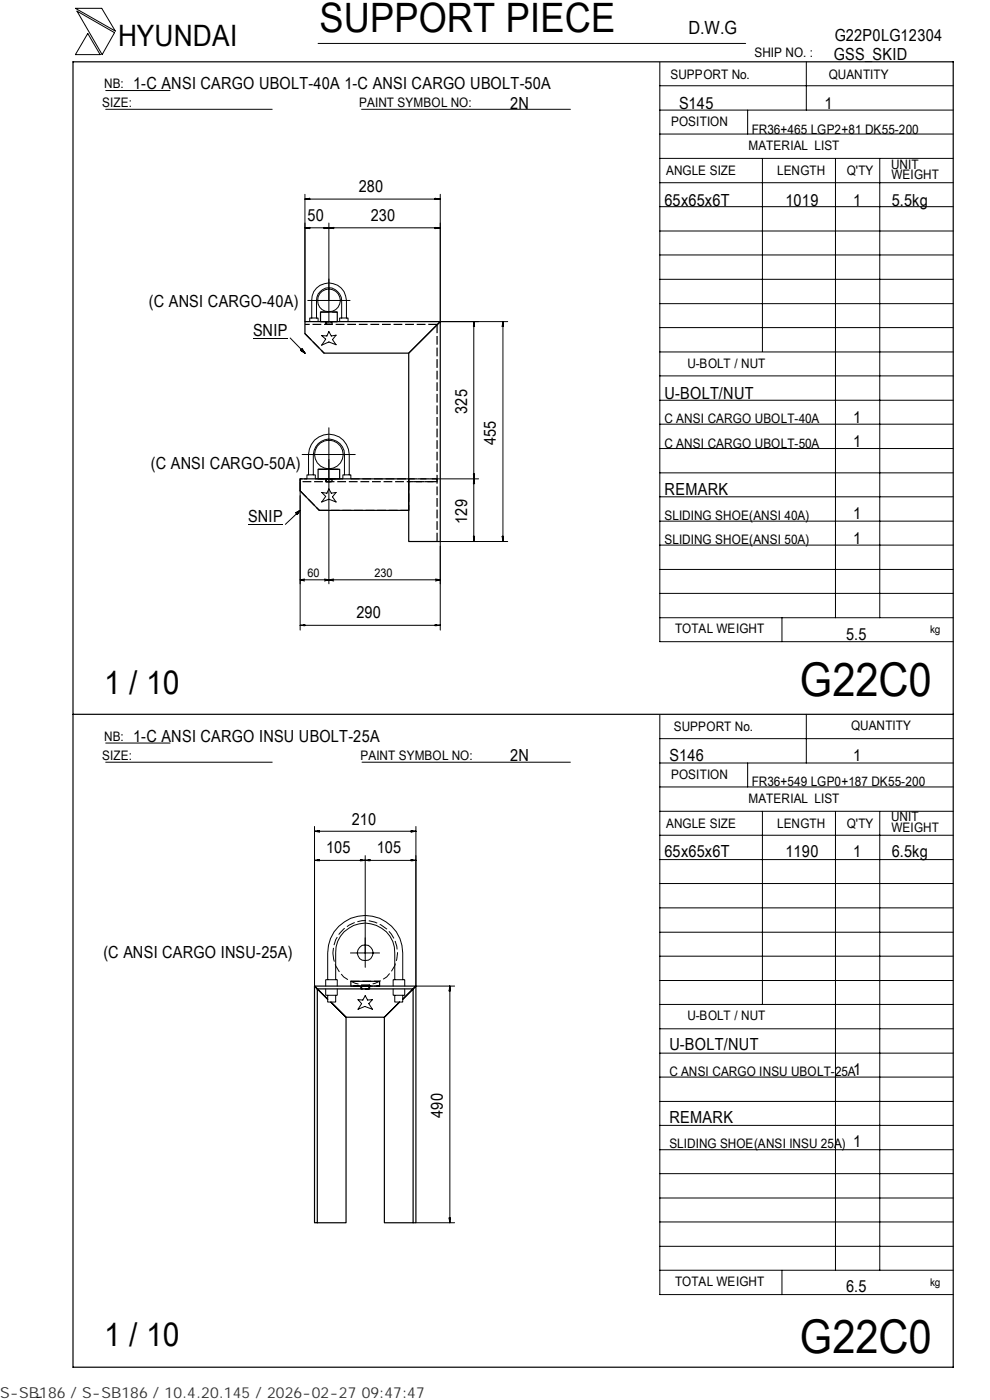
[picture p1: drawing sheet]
<svg xmlns="http://www.w3.org/2000/svg" width="210mm" height="297mm" viewBox="0 0 210 297" stroke-linecap="round" stroke-linejoin="round" font-family="sans-serif">
<g fill="none" stroke="#000" stroke-width=".21">
<path d="M16 1.8h5.6l2.9 4.8zM16.3 2.4l8 4.5-2.6 4.7zM18.6 7.1l2.6 4.5h-5.2zM22.4 19.2h13.7M67.5 9.2h90.6M139.9 18.2h62.3M139.9 13.2v122.9h62.3M171 13.1v10.3M22.4 23.2h35.3M76.7 23.2h44.3M139.9 38.8h62.3M139.9 33.6h62.3"/>
<path d="M139.9 28.4h62.3M139.9 23.4h62.3M158.6 23.4v5M161.7 33.6v41M177.2 33.7v97.4M186.6 33.7v97.4M64.7 48.3l1-.1v.3zM64.7 41.2v27M64.7 42.2l1-.1v.2zM64.7 42.2h28.7M65.4 48.2v.2M65.4 42.2v.1"/>
<path d="M68.7 48.2l1.1 .1-1.1 .2zM69.1 48.2v.2M69.8 47.3v20.8M69.8 48.3l1-.1v.3zM70.4 48.2v.2M92.3 48.2l1.1 .1-1.1 .2zM92.3 42.1l1.1 .1-1.1 .1zM92.6 42.2v.1M92.6 48.2v.2M93.4 41.2v27h14.3M93.4 48.3h-28.7M139.9 59.3h62.3"/>
<path d="M139.9 54.1h62.3M139.9 49h62.3M139.9 43.8h62.3M53.7 71.7h7.3M61.5 71.7l3.2 3.2M64.1 74l.6 .9-1-.6zM65.3 63.7h8.9M65.7 68.2v-.7h1.8v.7M66.1 67.5v-3.8a3.7 3.7 0 0 1 3.7-3.7 3.7 3.7 0 0 1 3.7 3.7v3.8M67.1 67.5v-3.8a2.67 2.67 0 0 1 2.7-2.7 2.67 2.67 0 0 1 2.7 2.7v3.8M68.2 71.2l1.1 .1 .5-1 .5 1 1-.2-.8 .9 .8 1.1-1.5-.6-1.6 .7 .9-1.2zM72 68.2v-.7h1.8v.7"/>
<path d="M100.4 69h.2M100.5 68.2v46.7M100.5 68.2l.2 1h-.3zM106.6 69h.2M106.7 68.2l.1 1h-.3zM106.7 68.2v46.7M139.9 79.7h62.3M139.9 74.7h62.3M139.9 69.5h62.3M139.9 64.4h62.3M64.1 96.4h11.2M69.8 90.8v33.1"/>
<path d="M139.9 95.2h62.3M139.9 90h62.3M139.9 84.9h62.3M52.7 111.3h7.3M62.7 108.8l1-.5-.6 .8zM63.7 101.6v32.1M63.7 108.3l-3.2 2.9M65.1 101.6v-.9h1.8v.9M65.4 100.7v-4.3a4.3 4.3 0 0 1 4.4-4.3 4.3 4.3 0 0 1 4.3 4.3v4.3M66.5 100.7v-4.3a3.3 3.3 0 0 1 3.3-3.3 3.3 3.3 0 0 1 3.3 3.3v4.3M68.2 104.5l1.1 .1 .5-.9 .5 .9 1-.1-.8 .9 .8 1.1-1.5-.6-1.6 .6 .9-1.2zM72.7 101.6v-.9h1.7v.9"/>
<path d="M92.7 101.6h8.8M100.4 113.8h.3l-.2 1.1zM100.4 114.1h.2M100.4 102.3h.2M100.4 100.6h.3l-.2 1zM100.4 100.9h.2M100.5 101.6l.2 1h-.3zM106.5 113.8h.3l-.1 1.1zM106.6 114.1h.2M107.7 114.9h-14.3v18.8M139.9 100.3h62.3M139.9 115.6h62.3"/>
<path d="M139.9 110.6h62.3M139.9 105.4h62.3M63.7 123l.9 .3M63.7 123h29.7M63.7 132.7l1-.1v.1zM63.7 132.7h29.7M64.3 132.6v.1M64.6 122.8l-.9 .2M68.8 122.8l1 .2M69.8 123l-1 .3M69.8 123l1 .3M70.8 122.8l-1 .2"/>
<path d="M92.3 132.6l1.1 .1h-1.1zM92.4 122.8l1 .2M92.6 132.6v.1M93.4 123l-1 .3M139.9 131.1h62.3M139.9 125.9h62.3M139.9 120.8h62.3M165.9 131.1v5M22.4 157.6h13.7M139.9 151.7v122.9h62.3M139.9 156.7h62.3M171 151.5v10.4"/>
<path d="M22.4 161.7h35.3M66.7 175.3v33.9M66.7 176.4l1-.1v.2zM66.7 176.4h21.5M67.4 176.3v.1M76.8 161.7h44.2M87.2 176.3l1 .1-1 .1zM87.5 176.3v.1M88.2 175.3v33.9h8.2M139.9 177.2h62.3M139.9 172.1h62.3M139.9 167h62.3"/>
<path d="M139.9 161.9h62.3M158.6 161.9v5.1M161.7 172.1v41M177.2 172.2v97.3M186.6 172.2v97.3M66.7 182.5l1-.1v.2zM67.4 182.4v.2M76.4 182.4l1.1 .1-1.1 .1zM76.8 182.4v.2M77.5 182.5l1-.1v.2zM77.5 181.5v23.7M78.1 182.4v.2"/>
<path d="M87.2 182.4l1 .1-1 .1zM87.5 182.4v.2M88.2 182.5h-21.5M139.9 182.4h62.3M139.9 197.8h62.3M139.9 192.6h62.3M139.9 187.4h62.3M69.1 209.8v1.3h2.4v-1.3M69.1 209.2v-1.4h2.4v1.4M69.5 207.8v-5.6a8 8 0 0 1 8-8 8 8 0 0 1 7.9 8v5.6M69.5 211.1v1.5h1.7v-1.5M71.2 207.8v-5.6a6.3 6.3 0 0 1 6.3-6.4 6.3 6.3 0 0 1 6.2 6.4v5.6"/>
<path d="M74.3 202.2h6.2M75.9 212.1l1.1 .1 .5-1 .5 1 1-.1-.8 .8 .8 1.2-1.6-.6-1.5 .6 .8-1.2zM83.4 209.8v1.3h2.4v-1.3M83.4 209.2v-1.4h2.4v1.4M83.7 211.1v1.5h1.7v-1.5M95.3 209.9h.2M95.4 209.2l.1 1h-.3zM95.4 209.2v50.2M139.9 218.3h62.3M139.9 213.1h62.3M139.9 208h62.3M139.9 202.9h62.3"/>
<path d="M139.9 238.7h62.3M139.9 233.7h62.3M139.9 228.5h62.3M139.9 223.4h62.3M88.2 259.4h8.2M95.2 258.4h.3l-.1 1zM95.3 258.6h.2M139.9 259.2h62.3M139.9 254.2h62.3M139.9 249h62.3M139.9 243.9h62.3M139.9 269.5h62.3"/>
<path d="M139.9 264.4h62.3M165.9 269.5v5.1M8.8 296.4l-1 .1"/>
<circle cx="69.8" cy="63.8" r="2.43"/>
<circle cx="69.8" cy="96.4" r="3"/>
<circle cx="77.5" cy="202.1" r="1.7"/>
</g>
<g fill="none" stroke="#000" stroke-width=".25">
<path d="M15.5 13.1h186.7v277h-186.7zM64.7 68.2h28.7l-6.7 6.7h-18l-4-4.1zM68 68.2v-2h3.5v2M86.7 74.9l6.7-6.7v46.7h-6.7zM63.7 101.6h23v6.7h-19l-4-4.2zM67.5 101.6v-2h4.5v2M15.5 151.5h186.7M66.7 209.2h21.5l-.6 .6h-20.3zM66.7 209.2l.6 .6v49.6h-.6zM67.3 209.8l2.2 2.2M74.4 209.2v-1h6.1v1M87.6 209.8l-2.2 2.2"/>
<path d="M88.2 209.2v50.2h-.6v-49.6zM67.3 259.4h6.1v-43.6l-3.2-3.2 3.2 3.2h8.1l3.2-3.2-3.2 3.2v43.6h6.1"/>
</g>
<path d="M69.8 68.2h-.6v.6h1.1v-.6h-.5M69.8 101.6h-.6v.6h1.1v-.6h-.5" fill="none" stroke="#000" stroke-width=".25" stroke-dasharray="1.8 .6" stroke-linecap="butt"/>
<g fill="none" stroke="#000" stroke-width=".25" stroke-dasharray="1.9 .6" stroke-linecap="butt">
<path d="M64.7 70.8l4 4.1M68 66.2h3.5M68 68.2h3.5M69.1 68.2h1.3v.6h-1.3v-.6M71.5 68.2h-3.5M92.7 68.8h-28M92.7 68.8v46.1M67.5 99.6h4.5M63.7 104.1l4 4.2M63.7 104.1v-1.9h23M66.9 101.6h5.8M67.5 101.6h4.5"/>
<path d="M67.7 108.3h19M69.1 101.6h1.3v.6h-1.3v-.6M72 101.6h-4.5M74.4 101.6h18.3v.6h-6M86.7 102.2v6.1M86.7 102.2v-.6h6v.6h-6M74.4 208.2h6.1M74.4 209.2h6.1h-6.1M77.8 209.2h.4v.6h-1.5v-.6h1.1M78.2 209.2h.2v.6h-1.9v-.6h1.7"/>
</g>
<path d="M69.2 68.2h1.1M70.3 68.8h-1.1M69.2 101.6h1.1M70.3 102.2h-1.1" fill="none" stroke="#000" stroke-width=".25" stroke-dasharray=".6 .2" stroke-linecap="butt"/>
<path d="M69.1 68.2h1.3M70.4 68.8h-1.3M69.1 101.6h1.3M70.4 102.2h-1.3M76.7 209.2h1.5M78.2 209.8h-1.5" fill="none" stroke="#000" stroke-width=".25" stroke-dasharray=".8 .3" stroke-linecap="butt"/>
<path d="M63.7 102.2v-.6h1.4" fill="none" stroke="#000" stroke-width=".25" stroke-dasharray="1.1 .3" stroke-linecap="butt"/>
<path d="M76.5 209.2h1.9M78.4 209.8h-1.9" fill="none" stroke="#000" stroke-width=".25" stroke-dasharray="1 .3" stroke-linecap="butt"/>
<path d="M63.8 74.1h.9v.8h-.9zM62.7 108.4h1v.7h-1z" fill="#000"/>
<path d="M70.6 202.2a6.8 6.8 0 0 0 9.4 6.3 6.8 6.8 0 0 0 2.4-11.1 6.8 6.8 0 0 0-11.2 2l-.4 1.3-.2 1.5" fill="none" stroke="#000" stroke-width=".21" stroke-dasharray="1.9 .6" stroke-linecap="butt"/>
<g font-size="9.9">
<text x="169.7" y="147.6">G22C0</text>
<text x="169.7" y="286.9">G22C0</text>
</g>
<text font-size="8.6" x="67.7" y="6.9">SUPPORT PIECE</text>
<g font-size="7">
<text x="22.1" y="147.2">1 / 10</text>
<text x="22.1" y="285.6">1 / 10</text>
</g>
<text font-size="6.3" x="25.1" y="9.8">HYUNDAI</text>
<text font-size="3.9" x="146" y="7.3">D.W.G</text>
<g font-size="3.5">
<text x="177" y="8.7">G22P0LG12304</text>
<text x="176.9" y="12.8">GSS_SKID</text>
<text x="28.3" y="19">1-C ANSI CARGO UBOLT-40A 1-C ANSI CARGO UBOLT-50A</text>
<text x="108.2" y="23.1">2N</text>
<text x="144" y="23.1">S145</text>
<text x="174.8" y="23.1">1</text>
<text x="76.1" y="40.7">280</text>
<text x="65.2" y="46.9">50</text>
<text x="78.7" y="46.9">230</text>
<text x="141" y="43.6">65x65x6T</text>
<text x="166.6" y="43.6">1019</text>
<text x="180.9" y="43.6">1</text>
<text x="189.1" y="43.6">5.5kg</text>
<text x="31.6" y="65.1">(C ANSI CARGO-40A)</text>
<text x="53.7" y="71.3">SNIP</text>
<text x="99.1" y="87.8" transform="rotate(-90 99.1 87.8)">325</text>
<text x="141" y="84.6">U-BOLT/NUT</text>
<text x="180.9" y="89.7">1</text>
<text x="105.2" y="94.5" transform="rotate(-90 105.2 94.5)">455</text>
<text x="180.9" y="94.8">1</text>
<text x="32" y="99.6">(C ANSI CARGO-50A)</text>
<text x="141" y="105.1">REMARK</text>
<text x="52.7" y="110.8">SNIP</text>
<text x="99.1" y="111.1" transform="rotate(-90 99.1 111.1)">129</text>
<text x="180.9" y="110.2">1</text>
<text x="180.9" y="115.3">1</text>
<text x="75.6" y="131.1">290</text>
<text x="179.5" y="135.8">5.5</text>
<text x="28.3" y="157.3">1-C ANSI CARGO INSU UBOLT-25A</text>
<text x="108.2" y="161.4">2N</text>
<text x="142" y="161.4">S146</text>
<text x="180.9" y="161.4">1</text>
<text x="74.6" y="174.9">210</text>
<text x="69.2" y="181">105</text>
<text x="79.9" y="181">105</text>
<text x="141" y="181.9">65x65x6T</text>
<text x="166.6" y="181.9">1190</text>
<text x="180.9" y="181.9">1</text>
<text x="189.1" y="181.9">6.5kg</text>
<text x="21.9" y="203.3">(C ANSI CARGO INSU-25A)</text>
<text x="142" y="222.8">U-BOLT/NUT</text>
<text x="180.9" y="228">1</text>
<text x="93.9" y="237.2" transform="rotate(-90 93.9 237.2)">490</text>
<text x="142" y="238.3">REMARK</text>
<text x="180.9" y="243.3">1</text>
<text x="179.5" y="274.1">6.5</text>
</g>
<text font-size="3.2" fill="#323232" x="0" y="296.6">S-SB186 / S-SB186 / 10.4.20.145 / 2026-02-27 09:47:47</text>
<g font-size="2.8">
<text x="142.2" y="16.8">SUPPORT No.</text>
<text x="160" y="12.2">SHIP NO. :</text>
<text x="175.8" y="16.7">QUANTITY</text>
<text x="21.7" y="22.8">SIZE:</text>
<text x="22.1" y="18.7">NB:</text>
<text x="76.2" y="22.8">PAINT SYMBOL NO:</text>
<text x="142.3" y="26.8">POSITION</text>
<text x="159.4" y="28.4">FR36+465 LGP2+81 DK55-200</text>
<text x="158.8" y="31.7">MATERIAL LIST</text>
<text x="189" y="35.8">UNIT</text>
<text x="141.3" y="37.2">ANGLE SIZE</text>
<text x="164.8" y="37.1">LENGTH</text>
<text x="179.6" y="37.1">Q'TY</text>
<text x="189.1" y="38">WEIGHT</text>
<text x="145.8" y="78">U-BOLT / NUT</text>
<text x="141" y="89.8">C ANSI CARGO UBOLT-40A</text>
<text x="141" y="95">C ANSI CARGO UBOLT-50A</text>
<text x="141" y="110.3">SLIDING SHOE(ANSI 40A)</text>
<text x="141" y="115.5">SLIDING SHOE(ANSI 50A)</text>
<text x="143.2" y="134.4">TOTAL WEIGHT</text>
<text x="142.9" y="155">SUPPORT No.</text>
<text x="180.5" y="154.9">QUANTITY</text>
<text x="21.7" y="161.3">SIZE:</text>
<text x="22.1" y="157.1">NB:</text>
<text x="76.5" y="161.2">PAINT SYMBOL NO:</text>
<text x="142.3" y="165.3">POSITION</text>
<text x="159.4" y="166.7">FR36+549 LGP0+187 DK55-200</text>
<text x="158.8" y="170.3">MATERIAL LIST</text>
<text x="141.3" y="175.7">ANGLE SIZE</text>
<text x="164.8" y="175.6">LENGTH</text>
<text x="179.6" y="175.6">Q'TY</text>
<text x="189" y="174.2">UNIT</text>
<text x="189.1" y="176.5">WEIGHT</text>
<text x="145.8" y="216.5">U-BOLT / NUT</text>
<text x="142" y="228.2">C ANSI CARGO INSU UBOLT-25A</text>
<text x="142" y="243.5">SLIDING SHOE(ANSI INSU 25A)</text>
<text x="143.2" y="272.9">TOTAL WEIGHT</text>
</g>
<g font-size="2.5">
<text x="65.2" y="122.5">60</text>
<text x="79.4" y="122.5">230</text>
</g>
<g font-size="2.3">
<text x="197.3" y="134.3">kg</text>
<text x="197.3" y="272.8">kg</text>
</g>
</svg>
